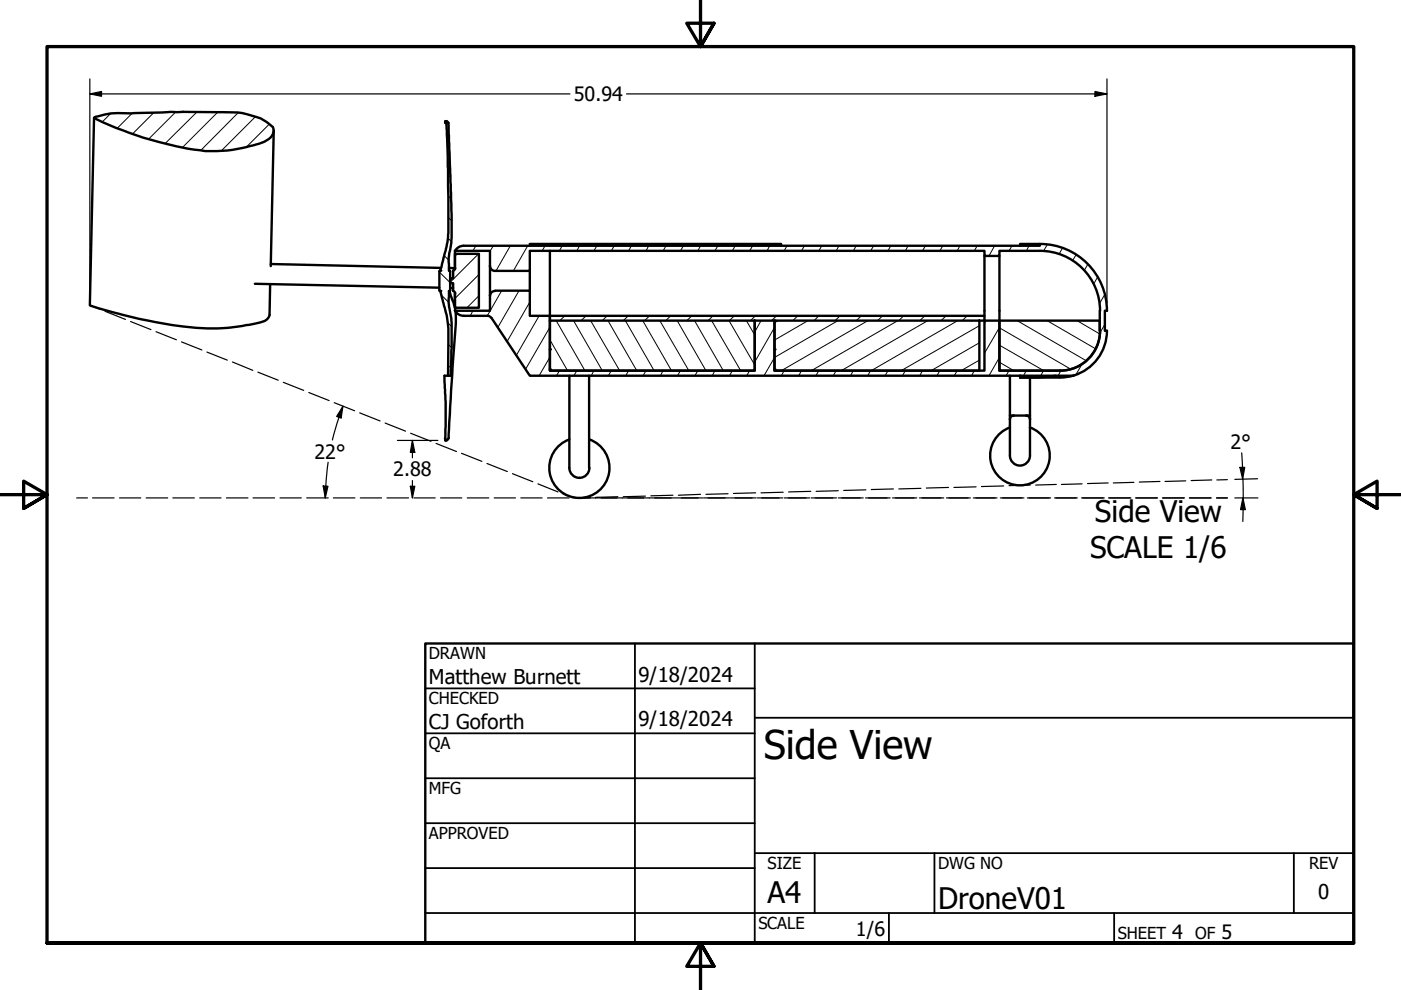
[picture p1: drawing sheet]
<svg xmlns="http://www.w3.org/2000/svg" width="297mm" height="210mm" viewBox="0 0 297 210" stroke-linecap="round" stroke-linejoin="round" font-family="sans-serif">
<!-- layer: Hatch (ANSI) -->
<g fill="none" stroke="#000" stroke-width=".21">
<path d="M23.4 24.1l-1.7 1.8M28 24l-3.2 3.2M32.6 23.8l-4.5 4.6M37.2 23.8l-5.7 5.7M41.7 23.8l-6.7 6.7M46.2 23.8l-7.5 7.5M50.5 23.8l-8 8.1M54.2 24.7l-7.3 7.3M57.1 26.3l-4.8 4.9M94.7 27.8l.4 .4M94.9 32.4l.4 .5M95 37.1l.5 .5"/>
<path d="M93.2 57.7l2.2 2.2M94.2 54.2l.9 1M94.9 50.5l.8 .7M95.1 46.1l.7 .7M95.1 41.6l.5 .6M96.9 52.7l-.3 .5M97 53.8l-.5 .5M100.9 52.1l-.6 1.1M101.5 53.8l-6.1 6.1M101.5 58.2l-5 5.1M104.6 52.1l-.7 1.2M108.2 52.1l-3 5.3"/>
<path d="M111.9 52.1l-3.1 5.3M115.6 52.1l-.7 1.1M119.2 52.1l-.6 1.1M122.9 52.1l-.6 1.1M126.6 52.1l-.7 1.1M130.2 52.1l-.6 1.1M133.9 52.1l-.6 1.1M137.5 52.1l-.5 1.1M141.2 52.1l-.6 1.1M144.9 52.1l-.6 1.1M148.5 52.1l-.5 1.1M152.2 52.1l-.6 1.1"/>
<path d="M155.9 52.1l-.6 1.1M159.6 52.1l-.7 1.1M163.2 52.1l-.6 1.1M166.9 52.1l-.7 1.1M170.6 52.1l-.7 1.1M174.2 52.1l-.6 1.1M177.9 52.1l-.6 1.1M181.5 52.1l-.6 1.1M185.2 52.1l-.6 1.1M188.8 52.1l-.5 1.1M192.5 52.1l-.5 1.1M196.2 52.1l-.6 1.1"/>
<path d="M199.9 52.1l-.6 1.1M203.5 52.1l-.6 1.1M207.2 52.1l-.6 1.1M210.9 52.1l-1.2 2.2M214.6 52.1l-.7 1.1M218.2 52.1l-.6 1.1M222.1 51.9l-.9 1.3M225.3 52.5l-.8 1.4M228.2 54l-.8 1.3M230.6 56l-.7 1.4M232.7 58.7l-.9 1.6M93.6 62.6l1.5 1.5"/>
<path d="M94.9 68.4l.9 .9M95.1 77.5l.5 .6M95.1 73.1l.7 .6M96.6 65.9v.1M100.3 65.9l-.6 1.1M101.5 62.7l-2.5 2.5M106.4 61.6l-3.1 5.4M110 61.6l-4.5 7.8M112.3 64l-4.8 8.4M114.3 67l-4.8 8.3M116.6 69.4l-5.2 8.9M116.6 75.7l-2.3 4"/>
<path d="M116.6 78.4l.1 .2M116.6 72l3.7 6.6M117.9 68l6.1 10.6M118.6 78.6l-.6 1.1M119.8 67l-1.1 1M121.6 68l6.1 10.6M122.3 78.6l-.6 1.1M124.3 67l-1.1 1M125.2 68l6.2 10.6M125.9 78.6l-.6 1.1M128.7 67l-1 1M128.9 68l6.1 10.6"/>
<path d="M129.6 78.6l-.6 1.1M132.6 68l6.1 10.6M133.2 67l-1.1 1M133.3 78.6l-.6 1.1M136.3 68l6.1 10.6M137 78.6l-.7 1.1M137.7 67l-1 1M139.9 68l6.1 10.6M140.6 78.6l-.6 1.1M142.2 67l-1 1M143.6 68l6.1 10.6M144.3 78.6l-.7 1.1"/>
<path d="M146.7 67l-1.1 1M147.3 68l6.1 10.6M148 78.6l-.7 1.1M150.9 68l6.1 10.6M151.2 67l-1.1 1M151.6 78.6l-.6 1.1M154.6 68l5.4 9.4M155.3 78.6l-.6 1.1M155.7 67l-1.1 1M158.2 68l1.8 3M158.9 78.6l-.6 1.1M160.1 67l-1 1"/>
<path d="M161.4 68l-1.4 2.4M164.2 69.4l-4.2 7.3M164.7 67l-1.1 1M165 68l-.8 .4M166.2 78.6l-.5 1.1M169.2 67l-1.1 1M169.9 78.6l-.5 1.1M171.3 68l-7.1 4.1M173.6 78.6l-.6 1.1M173.6 67l-1 1M177.3 78.6l-.6 1.1M177.7 68l-13.5 7.8-2.2 3.9"/>
<path d="M178.1 67l-1.1 1M180.9 78.6l-.6 1.1M182.6 67l-1.1 1M184 68l-18.3 10.6M184.6 78.6l-.6 1.1M187.1 67l-1 1M188.3 78.6l-.7 1.1M190.4 68l-18.4 10.6M191.6 67l-1 1M192 78.6l-.7 1.1M195.6 78.6l-.6 1.1M196.1 67l-1.1 1"/>
<path d="M196.7 68l-18.3 10.6M199.3 78.6l-.7 1.1M200.6 67l-1.1 1M202.9 78.6l-.6 1.1M203.1 68l-18.4 10.6M205 67l-1 1M206.6 78.6l-.6 1.1M207.6 76.4l-3.8 2.2M207.6 72.7l-10.2 5.9M207.6 69.1l-16.5 9.5M208.7 67.8l-.2 .2M209 68l-.3 .6"/>
<path d="M211.9 69.4l-3.2 5.5M211.9 75.8l-2.2 3.9M211.9 76.8l3 1.8M211.9 73.2l9.4 5.4M211.9 69.5l15.1 8.8M213.9 78.6l-.6 1.1M215.6 68l14.7 8.5M217.6 78.6l-.9 1.4M221.2 78.6l-.8 1.4M222 68l10.3 5.9M224.9 78.6l-.6 1.1M228.3 68l4.8 2.8"/>
<path d="M229.5 77.1l-1.4 2.4M234.2 62.5l-1.2 2M234.3 68.8l-1.2 1.9"/>
</g>
<!-- layer: Visible (ANSI) -->
<g fill="none" stroke="#000" stroke-width=".51">
<path d="M19.9 25l-.9 39.7a101.8 101.8 0 0 0 24.9 4.9 41.3 41.3 0 0 0 12.2-1.6l.7-.5 .3-.7 .2-6.6M20.1 24.9l.7-.2a16 16 0 0 1 7-.7l8.5-.3 9.8 .1a17.7 17.7 0 0 1 9.7 1.6l1.2 .8a1.8 1.8 0 0 1 1 1.6 1.8 1.8 0 0 1-1 1.7l-1 .6a30.4 30.4 0 0 1-18.6 .9 75.4 75.4 0 0 1-17.5-6zM58 27.7l-.6 28.7M94.4 26.1v-.4l.2 .4M94.4 25.7l.4 .1 .3 .3M94.6 26.1l.4 9.5 .1 9a27.8 27.8 0 0 1-1.1 10l-.7 2.8M94.6 26.1h.5M95.1 26.1l.7 21a27.8 27.8 0 0 1-.7 7.6l.1 2.7M57.4 56l36.1 .8M93.2 57.6v4M93.3 57.4l-.1 .1M95.2 56.8l1.3 .1v-3.1h5v11.4h-5v-3"/>
<path d="M95.3 57.4l.1 .1M95.4 57.6v4M96.5 53.2h7.4v12.7h-7.4M96.5 53.2v3.7M96.5 56.8l-.2 .5-.2 .1v1.6h-.7v1h.7v1.7l.2 .1 .2 .4M112.3 52.1v-.4h53.3v.4M112.3 57.4v4.2M116.6 53.2v13.8M208.7 54.3v13.7h-1.1M211.9 54.3v13.7M216.3 52.1v-.4h4.2v.4h-122.2a2.13 2.13 0 0 0-1.8 1.1M220.5 53.2h-8.6v1.1h-3.2v-1.1h-96.4v4.2h-7.4a1.05 1.05 0 0 1-1-1"/>
<path d="M220.5 53.2a12.7 12.7 0 0 1 12.7 12.7M220.5 51.7a14.2 14.2 0 0 1 14.2 14.2M54 60.2l39.2 .8M93.2 61.5l.1 .2M93.3 61.7l.5 1.7a24.3 24.3 0 0 1 1.3 9.5l-.1 6.8M95.2 61.7v1.3a9.1 9.1 0 0 0 .4 3.9l.2 1.5-.2 11.3h-1.4l.3 5.5-.1 7.8M95.4 61.1h.7M95.4 61.5l-.1 .2 1.2 3.9M96.5 62.1v3.2M96.5 65.8v.1M96.5 65.9a2.13 2.13 0 0 0 1.8 1.1h5.3l.4 .2 8.3 12.5h104M96.6 66.1a97.6 97.6 0 0 1-.7 11.7l-.8 14.2a1.05 1.05 0 0 1-.4 1.4h-.1l-.2-.4"/>
<path d="M104.9 61.7a1.05 1.05 0 0 0-1 1M105 61.6h7.3v5.4h4.3v11.6h43.4v-10.6h4.2v10.6h44.5v-10.6h3.2v10.6h12.8M116.6 68h43.4v10.6h-43.4zM116.6 67v1M116.6 67h92.1M120.7 79.7v19.5M124.9 79.7v19.5M164.2 68h43.4v10.6h-43.4zM214.1 79.7v8.4M216.3 79.7h11.3M216.3 79.7v.3M223.8 79.7a38 38 0 0 1-7.5 .3"/>
<path d="M233.2 65.9v4.2v-2.1h-21.3v10.6h12.8M233.2 70.1a8.5 8.5 0 0 1-8.4 8.5M234.7 65.9h-.4v4.2h.4a9.9 9.9 0 0 1-9.9 9.9h-8.5M94.4 93v.4h.2M120.7 99.2a2.13 2.13 0 0 0 2.1 2.1 2.13 2.13 0 0 0 2.2-2.1M120.7 93.2a6.4 6.4 0 0 0-3 9.8 6.4 6.4 0 0 0 10.3 0 6.4 6.4 0 0 0-3-9.8M214.1 88.1h4.3v8.5a2.13 2.13 0 0 1-2.1 2.1 2.13 2.13 0 0 1-2.2-2.1zM214.1 90.6a6.3 6.3 0 0 0-2.9 9.7 6.3 6.3 0 0 0 10.1 0 6.3 6.3 0 0 0-2.9-9.7M214.9 88.1a.79 .79 0 0 0-.8 .8M217.6 88.1a.79 .79 0 0 1 .8 .8M218.4 80v8.1"/>
</g>
<g fill="#000">
<circle cx="93.3" cy="57.4" r=".25"/>
<circle cx="93.3" cy="61.7" r=".25"/>
<circle cx="116.6" cy="78.3" r=".25"/>
<circle cx="116.6" cy="74.1" r=".25"/>
<circle cx="164.2" cy="78.3" r=".25"/>
<circle cx="164.2" cy="74.1" r=".25"/>
<circle cx="164.2" cy="68" r=".25"/>
</g>
<!-- layer: Border (ANSI) -->
<path d="M148.5 -.1v10l-2.9-5h5.8l-2.9 5 2.9-5M0 104.9h10l-5-2.9v5.8l5-2.9-5 2.9M297 104.9h-10l5-2.9v5.8l-5-2.9 5 2.9M10 199.9v-190h277v190h-277h277M151.4 204.9l-2.9-5 2.9 5h-5.8l2.9-5v10" fill="none" stroke="#000" stroke-width=".7"/>
<!-- layer: Title (ANSI) -->
<g fill="none" stroke="#000" stroke-width=".38">
<path d="M134.6 136.4v63.5M160 136.4v63.5M90.2 146h69.8M90.2 155.5h69.8M160 152.2h127M90.2 165h69.8M90.2 174.5h69.8M90.2 193.6h196.8M90.2 184.1h69.8M160 180.9h127M172.7 180.9v12.7M188.5 193.6v6.3"/>
<path d="M198.1 180.9v12.7M236.2 193.6v6.3M274.3 180.9v12.7"/>
</g>
<path d="M90.2 136.4h196.8v63.5h-196.8z" fill="none" stroke="#000" stroke-width=".51"/>
<!-- layer: Sketch Geometry (ANSI) -->
<g fill="none" stroke="#000" stroke-width=".25">
<path d="M19 64.7l2.2 .9M22.3 66l4.3 1.7M27.7 68.2l4.3 1.7M33.1 70.3l4.3 1.7M38.5 72.5l4.3 1.7M43.9 74.6l4.3 1.8M49.3 76.7l4.3 1.8M54.7 78.9l4.3 1.7M60.1 81.1l4.3 1.7M65.5 83.2l4.3 1.7M70.9 85.4l4.3 1.7M76.3 87.5l4.3 1.8"/>
<path d="M81.7 89.7l4.3 1.7M87.1 91.9l4.3 1.7M92.5 94l4.3 1.7M97.9 96.1l4.3 1.7M103.3 98.3l4.3 1.7M16.3 105.6h2.2M19.6 105.6h4.6M25.3 105.6h4.5M31 105.6h4.6M36.6 105.6h4.6M42.4 105.6h4.5M48 105.6h4.6"/>
<path d="M53.7 105.6h4.5M59.4 105.6h4.5M65 105.6h4.6M70.7 105.6h4.5M76.4 105.6h4.5M82 105.6h4.6M87.8 105.6h4.5M93.4 105.6h4.5M99.1 105.6h4.5M104.8 105.6h4.5M108.6 100.4l4.4 1.7M110.4 105.6h4.5"/>
<path d="M114 102.6l4.3 1.7M116.1 105.6h4.5M119.4 104.7l2.1 .9M121.8 105.6h21.5M125.2 105.5l-2.4 .1M131 105.3l-4.7 .1M136.8 105.2l-4.7 .1M142.7 105l-4.7 .1M143.4 105.6h5.6M148.5 104.8l-4.7 .2M149.2 105.6h5.5M154.4 104.7l-4.7 .1"/>
<path d="M154.9 105.6h5.4M160.2 104.5l-4.7 .1M160.6 105.6h5.4M166.1 104.4l-4.7 .1M166.3 105.6h5.4M171.9 104.2l-4.7 .1M172 105.6h5.4M177.7 104l-4.7 .2M177.7 105.6h5.3M183.5 105.6h5.2M183.6 103.9l-4.7 .1M189.2 105.6h5.2"/>
<path d="M189.4 103.7l-4.7 .1M194.9 105.6h5.2M195.3 103.5l-4.7 .2M200.7 105.6h5M201.1 103.3l-4.7 .2M206.4 105.6h5M206.9 103.2l-4.7 .1M212.1 105.6h5M212.8 103l-4.7 .2M217.8 105.6h5M218.4 102.8l-4.5 .2M223.6 105.6h4.8"/>
<path d="M224 102.7l-4.4 .1M229.3 105.6h4.8M229.4 102.6l-4.4 .1M234.9 102.4l-4.3 .1M235 105.6h4.8M240.4 102.3l-4.4 .1M240.7 105.6h4.7M245.9 102.1l-4.3 .1M246.4 105.6h4.7M251.4 102l-4.4 .1M252.2 105.6h4.6M256.9 101.8l-4.4 .1"/>
<path d="M257.9 105.6h2.3M260.2 101.7l-2.2 .1"/>
</g>
<!-- layer: Dimension (ANSI) -->
<g fill="none" stroke="#000" stroke-width=".25">
<path d="M19 19.9l2.5-.5v1zM19 19.9h101.8M19 16.7v46.5M132.8 19.9h101.9M232.2 19.4l2.5 .5-2.5 .5zM234.7 16.7v47.6M69.6 98l-.5 5M71.9 88.4l-1.4 4.9M72.7 86.1l-.4 2.5-.9-.3zM72.7 86.1l-.9 2.4M84.3 93.4h8.5M87.4 93.4l.5 2.5h-.9z"/>
<path d="M87.4 93.4v3.7M262.9 99.1h1l-.4 2.5zM263.3 96l.1 3.1M263.4 99.1l.1 2.5M68.5 103l1 .1-.5 2.5zM69 103.1v2.5M87 103.1h.9l-.5 2.5zM87.4 101.9v3.7M261.8 105.6h4.9M263.5 105.6l.5 2.4h-1zM263.5 105.6v2.4M263.5 101.6l.1 3.9"/>
<path d="M263.6 108.1l-.1 2.5M266.6 101.5l-4.8 .1"/>
</g>
<path d="M19 19.9l2.5-.5v1zM232.2 19.4l2.5 .5-2.5 .5zM72.7 86.1l-.4 2.5-.9-.3zM87.4 93.4l.5 2.5h-.9zM262.9 99.1h1l-.4 2.5zM68.5 103l1 .1-.5 2.5zM87 103.1h.9l-.5 2.5zM263.5 105.6l.5 2.4h-1z" fill="#000"/>
<text font-size="8.4" x="161.9" y="161">Side View</text>
<g font-size="6.3">
<text x="232.2" y="110.7">Side View</text>
<text x="231.1" y="118.3">SCALE 1/6</text>
<text x="162.8" y="191.4">A4</text>
<text x="198.9" y="192.7">DroneV01</text>
</g>
<g font-size="4.3">
<text x="90.9" y="145.1">Matthew Burnett</text>
<text x="135.4" y="144.5">9/18/2024</text>
<text x="90.9" y="154.6">CJ Goforth</text>
<text x="135.4" y="154">9/18/2024</text>
<text x="279.5" y="190.7">0</text>
</g>
<g font-size="4.2">
<text x="121.7" y="21.4">50.94</text>
<text x="260.9" y="95.2">2°</text>
<text x="66.7" y="97.3">22°</text>
<text x="83.4" y="101">2.88</text>
<text x="181.5" y="198.5">1/6</text>
<text x="248.5" y="199.1">4</text>
<text x="259" y="199.1">5</text>
</g>
<g font-size="3.5">
<text x="90.9" y="139.7">DRAWN</text>
<text x="90.9" y="149.3">CHECKED</text>
<text x="90.9" y="158.8">QA</text>
<text x="90.9" y="168.3">MFG</text>
<text x="90.9" y="177.8">APPROVED</text>
<text x="162.8" y="184.2">SIZE</text>
<text x="198.9" y="184.2">DWG NO</text>
<text x="277.6" y="184.2">REV</text>
<text x="160.8" y="196.9">SCALE</text>
<text x="237" y="199.1">SHEET</text>
<text x="253.4" y="199.1">OF</text>
</g>
</svg>
